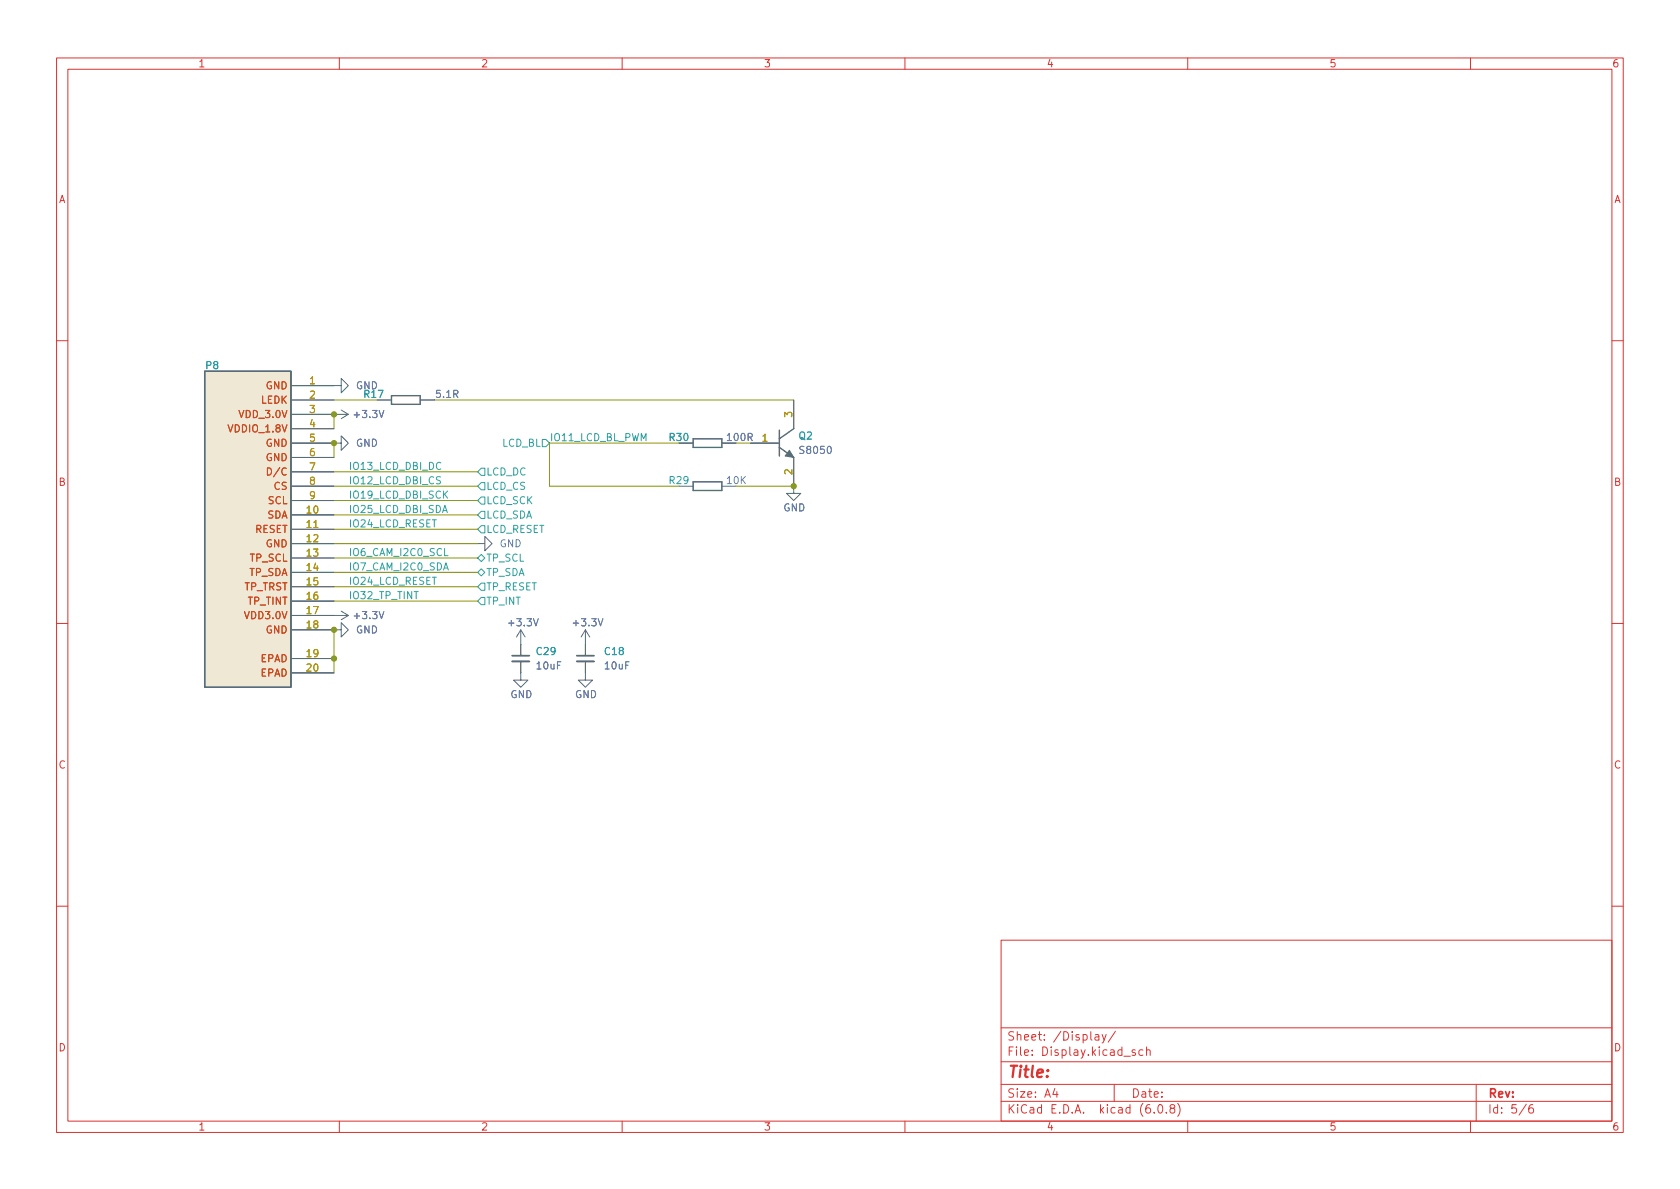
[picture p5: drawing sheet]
<svg xmlns="http://www.w3.org/2000/svg" width="297mm" height="210mm" viewBox="0 0 297 210" stroke-linecap="round" stroke-linejoin="round" font-family="sans-serif">
<g fill="none" stroke="#dc322f" stroke-width=".18">
<path d="M10 10.2h277v190.1h-277zM12 12.2h273v186.1h-273zM60 10.2v2M110 10.2v2M160 10.2v2M210 10.2v2M260 10.2v2M10 60.2h2M285 60.2h2M10 110.2h2M285 110.2h2M10 160.2h2"/>
<path d="M177 166.3h108v32h-108zM285 160.2h2M60 198.3v2M110 198.3v2M160 198.3v2M177 194.8h108M177 191.8h108M177 187.8h108M177 181.8h108M186.5 192.5l-.4 1h1M186.9 193v1M193.6 183h.6l.1 .9"/>
<path d="M194.3 183.3l-.5 .1a.29 .29 0 0 0-.2 .2 .29 .29 0 0 0 .2 .3h.5M194.9 182.9l.3 1M195.6 182.9l-.5 1.4-.2 .1M197 191.8v3M197.2 182.4l-1.3 1.9M198.7 186.8h1.2M200.7 185.7l-.3-.1-.3 .2 .1 .3 .5 .1v.4h-.6M202.1 185.7l-.5-.1-.2 .3v.4l.1 .3h.6M202.7 185.8l.2-.2 .4 .1 .1 .9M202.7 185.1v1.5M204.1 196.7v.1M204.9 195.4l.2-.1a.81 .81 0 0 1 .6 .7 .81 .81 0 0 1-.3 .8h-.2a.81 .81 0 0 1-.6-.6 .81 .81 0 0 1 .3-.8z"/>
<path d="M206.2 196.7v.1M207.1 196l-.2-.3v-.2l.2-.2 .5 .1 .1 .2-.1 .2-.6 .2-.1 .3v.4l.2 .1h.5l.1-.3-.1-.4-.2-.1M208.2 195.1a1.72 1.72 0 0 1 0 2.3M210 198.3v2M260 198.3v2M261 191.8v6.5M269.9 195.3l-1.3 1.9M271 195.3a.6 .6 0 0 0-.7 .7v.5l.1 .3h.5l.2-.1 .1-.5-.2-.2-.4-.1-.3 .3"/>
</g>
<g fill="none" stroke="#586e75" stroke-width=".18">
<path d="M51.4 68.2h8.9v-1.3l1.3 1.3-1.3 1.3v-1.3M51.4 78.4h8.9v-1.3l1.3 1.3-1.3 1.2v-1.2M51.4 70.7h7.7M51.4 73.3h10.2M51.4 75.8h7.7M60.3 72.5l1.3 .8M61.6 73.3l-1.3 .7M66.7 70.7h2.5M74.3 70.7h2.5M120 78.4h2.6M127.6 78.4h2.6M132.7 78.4h5.1"/>
<path d="M140.3 70.7v5.1M51.4 86h7.7M51.4 91.1h7.7M51.4 93.6h7.7M51.4 96.1h7.7M51.4 98.7h7.7M51.4 80.9h7.7M51.4 83.4h7.7M51.4 88.5h7.7M84.5 96.1h1.2v-1.2l1.3 1.2-1.3 1.3v-1.3M120 86h2.6M127.6 86h2.6"/>
<path d="M140.3 80.9v6.3h1.3l-1.3 1.3-1.2-1.3h1.2M51.4 111.4h8.9v-1.3l1.3 1.3-1.3 1.2v-1.2M51.4 108.8h10.2M51.4 101.2h7.7M51.4 103.8h7.7M51.4 106.3h7.7M51.4 116.5h7.7M51.4 119h7.7M60.3 108.1l1.3 .7M61.6 108.8l-1.3 .8M92.1 117v3.3h1.2l-1.2 1.2-1.3-1.2h1.3M92.1 111.4v4.5"/>
<path d="M92.1 111.4l-.8 1.2M92.1 111.4l.7 1.2M103.5 117v3.3h1.3l-1.3 1.2-1.3-1.2h1.3M103.5 111.4v4.5M103.5 111.4l-.8 1.2M103.5 111.4l.8 1.2"/>
</g>
<path d="M36.2 65.7h15.2v55.8h-15.2zM69.2 70h5.1v1.5h-5.1zM122.6 77.6h5v1.5h-5zM137.8 79.1l2.5 1.8M137.8 76.1v4.5M140.3 75.8l-2.5 1.8M122.6 85.2h5v1.5h-5z" fill="none" stroke="#586e75" stroke-width=".25"/>
<path d="M139.6 79.6l.7 1.3-1.5-.3z" fill="#586e75" stroke="#586e75" stroke-width=".18"/>
<path d="M90.6 117h3M102 117h3" fill="none" stroke="#586e75" stroke-width=".33"/>
<path d="M90.6 115.9h3M102 115.9h3" fill="none" stroke="#586e75" stroke-width=".3"/>
<path d="M36.2 65.7h15.2v55.8h-15.2z" fill="#eee8d5" stroke="#eee8d5" stroke-width=".18"/>
<path d="M47.3 82.7a.64 .64 0 0 1 .7 .7 .64 .64 0 0 1-.7 .6z" fill="none" stroke="#cb4b16" stroke-width=".18"/>
<g fill="none" stroke="#2aa198" stroke-width=".18">
<path d="M95.9 77.7h.6l.7 .7-.7 .6h-.6zM77.9 84.4l-.5-.1-.2 .1v.4l.6 .2 .1 .3-.3 .3-.4-.1M78.6 97v1.3h.6M78.6 87.4l.5 .7M79.1 86.8l-.7 .8M84.5 98.7l.6-.7 .6 .7-.6 .6zM84.5 88.5l.6-.6h.6v1.2h-.6zM85.1 93h.6v1.2h-.6l-.6-.6zM85.1 85.3h.6v1.3h-.6l-.6-.6zM85.1 82.8h.6v1.3h-.6l-.6-.7zM85.1 90.4h.6v1.3h-.6l-.6-.6zM84.5 101.2l.6-.6 .6 .6-.6 .6z"/>
<path d="M85.1 103.1h.6v1.3h-.6l-.6-.6zM85.1 105.7h.6v1.2h-.6l-.6-.6z"/>
</g>
<g fill="none" stroke="#859900" stroke-width=".18">
<path d="M59.1 73.3v2.5M59.1 78.4v2.5M59.1 70.7h7.6M76.8 70.7h63.5M120 78.4h-22.8v7.6h22.8M59.1 96.1h25.4M59.1 98.7h25.4M59.1 86h25.4M59.1 88.5h25.4M59.1 91.1h25.4M59.1 93.6h25.4M59.1 83.4h25.4"/>
<path d="M130.2 86h10.1M59.1 111.4v7.6M59.1 101.2h25.4M59.1 103.8h25.4M59.1 106.3h25.4"/>
</g>
<g fill="#859900" stroke="#859900" stroke-width=".18">
<circle cx="59.1" cy="111.4" r=".46"/>
<circle cx="59.1" cy="116.5" r=".46"/>
<circle cx="140.3" cy="86" r=".46"/>
<circle cx="59.1" cy="78.4" r=".46"/>
<circle cx="59.1" cy="73.3" r=".46"/>
</g>
<text font-size="2.8" fill="#dc322f" x="178" y="190.6">Title:</text>
<g font-size="2.1" fill="#dc322f">
<text x="178" y="184">Sheet: /Display/</text>
<text x="178" y="186.7">File: Display.kicad_sch</text>
<text x="178" y="196.9">KiCad E.D.A. kicad (6.0.8)</text>
<text x="178" y="194.1">Size: A4</text>
<text x="200" y="194.1">Date:</text>
<text x="263" y="194.1">Rev:</text>
<text x="263" y="196.9">Id: 5/6</text>
</g>
<g font-size="1.8" fill="#dc322f">
<text x="35" y="11.9">1</text>
<text x="85" y="11.9">2</text>
<text x="135" y="11.9">3</text>
<text x="185" y="11.9">4</text>
<text x="235" y="11.9">5</text>
<text x="285" y="11.9">6</text>
<text x="10.3" y="35.9">A</text>
<text x="285.3" y="35.9">A</text>
<text x="10.3" y="85.9">B</text>
<text x="285.3" y="85.9">B</text>
<text x="10.3" y="135.9">C</text>
<text x="285.3" y="135.9">C</text>
<text x="10.3" y="185.9">D</text>
<text x="285.3" y="185.9">D</text>
<text x="35" y="199.9">1</text>
<text x="85" y="199.9">2</text>
<text x="135" y="199.9">3</text>
<text x="185" y="199.9">4</text>
<text x="235" y="199.9">5</text>
<text x="285" y="199.9">6</text>
</g>
<g font-size="1.8" fill="#268bd2">
<text x="36.4" y="65.3">P8</text>
<text x="64.4" y="70.3">R17</text>
<text x="118.4" y="78">R30</text>
<text x="141.3" y="77.7">Q2</text>
<text x="118.4" y="85.6">R29</text>
<text x="94.9" y="115.8">C29</text>
<text x="107" y="115.8">C18</text>
</g>
<g font-size="1.8" fill="#cb4b16">
<text x="46.1" y="71.4">LEDK</text>
<text x="47" y="68.8">GND</text>
<text x="40.7" y="76.4">VDDIO_1.8V</text>
<text x="42.6" y="73.9">VDD_3.0V</text>
<text x="47" y="79">GND</text>
<text x="47" y="81.5">GND</text>
<text x="47.4" y="89.1">SCL</text>
<text x="47.9" y="84.1">D/C</text>
<text x="48.5" y="86.6">CS</text>
<text x="45" y="94.2">RESET</text>
<text x="47.2" y="91.7">SDA</text>
<text x="43.9" y="101.8">TP_SDA</text>
<text x="44.1" y="99.3">TP_SCL</text>
<text x="47" y="96.8">GND</text>
<text x="43.1" y="104.4">TP_TRST</text>
<text x="43.8" y="106.9">TP_TINT</text>
<text x="43.6" y="109.5">VDD3.0V</text>
<text x="47" y="112">GND</text>
<text x="46" y="117.1">EPAD</text>
<text x="46" y="119.6">EPAD</text>
</g>
<g font-size="1.8" fill="#b58900">
<text x="54.8" y="67.9">1</text>
<text x="54.8" y="70.5">2</text>
<text x="54.8" y="73">3</text>
<text x="54.8" y="75.6">4</text>
<text x="140.1" y="73.8" transform="rotate(-90 140.1 73.8)">3</text>
<text x="54.8" y="78.1">5</text>
<text x="54.8" y="80.6">6</text>
<text x="54.8" y="83.2">7</text>
<text x="134.8" y="78.1">1</text>
<text x="140.1" y="83.9" transform="rotate(-90 140.1 83.9)">2</text>
<text x="54.8" y="85.7">8</text>
<text x="54.8" y="88.3">9</text>
<text x="54.3" y="90.8">10</text>
<text x="54.3" y="93.3">11</text>
<text x="54.3" y="95.9">12</text>
<text x="54.3" y="98.4">13</text>
<text x="54.3" y="101">14</text>
<text x="54.3" y="103.5">15</text>
<text x="54.3" y="106">16</text>
<text x="54.3" y="108.6">17</text>
<text x="54.3" y="111.1">18</text>
<text x="54.3" y="116.2">19</text>
<text x="54.3" y="118.7">20</text>
</g>
<g font-size="1.8" fill="#6c71c4">
<text x="62.9" y="68.8">GND</text>
<text x="77.2" y="70.3">5.1R</text>
<text x="62.8" y="73.9">+3.3V</text>
<text x="128.7" y="78">100R</text>
<text x="62.9" y="79">GND</text>
<text x="141.6" y="80.3">S8050</text>
<text x="128.6" y="85.6">10K</text>
<text x="138.5" y="90.4">GND</text>
<text x="88.3" y="96.8">GND</text>
<text x="62.8" y="109.5">+3.3V</text>
<text x="62.9" y="112">GND</text>
<text x="90.1" y="110.7">+3.3V</text>
<text x="101.6" y="110.7">+3.3V</text>
<text x="95" y="118.4">10uF</text>
<text x="107" y="118.4">10uF</text>
<text x="90.2" y="123.4">GND</text>
<text x="101.6" y="123.4">GND</text>
</g>
<g font-size="1.8" fill="#2aa198">
<text x="61.6" y="83.1">IO13_LCD_DBI_DC</text>
<text x="88.7" y="79">LCD_BL</text>
<text x="97.2" y="78">IO11_LCD_BL_PWM</text>
<text x="61.6" y="85.6">IO12_LCD_DBI_CS</text>
<text x="61.6" y="88.2">IO19_LCD_DBI_SCK</text>
<text x="85.9" y="86.6">LCD_CS</text>
<text x="85.9" y="84.1">LCD_DC</text>
<text x="85.9" y="89.1">LCD_SCK</text>
<text x="61.6" y="93.2">IO24_LCD_RESET</text>
<text x="61.6" y="90.7">IO25_LCD_DBI_SDA</text>
<text x="85.9" y="94.2">LCD_RESET</text>
<text x="85.9" y="91.7">LCD_SDA</text>
<text x="61.6" y="98.3">IO6_CAM_I2C0_SCL</text>
<text x="61.6" y="100.9">IO7_CAM_I2C0_SDA</text>
<text x="85.9" y="99.3">TP_SCL</text>
<text x="85.9" y="101.8">TP_SDA</text>
<text x="61.6" y="105.9">IO32_TP_TINT</text>
<text x="61.6" y="103.4">IO24_LCD_RESET</text>
<text x="85.9" y="104.4">TP_RESET</text>
<text x="85.9" y="106.9">TP_INT</text>
</g>
</svg>
